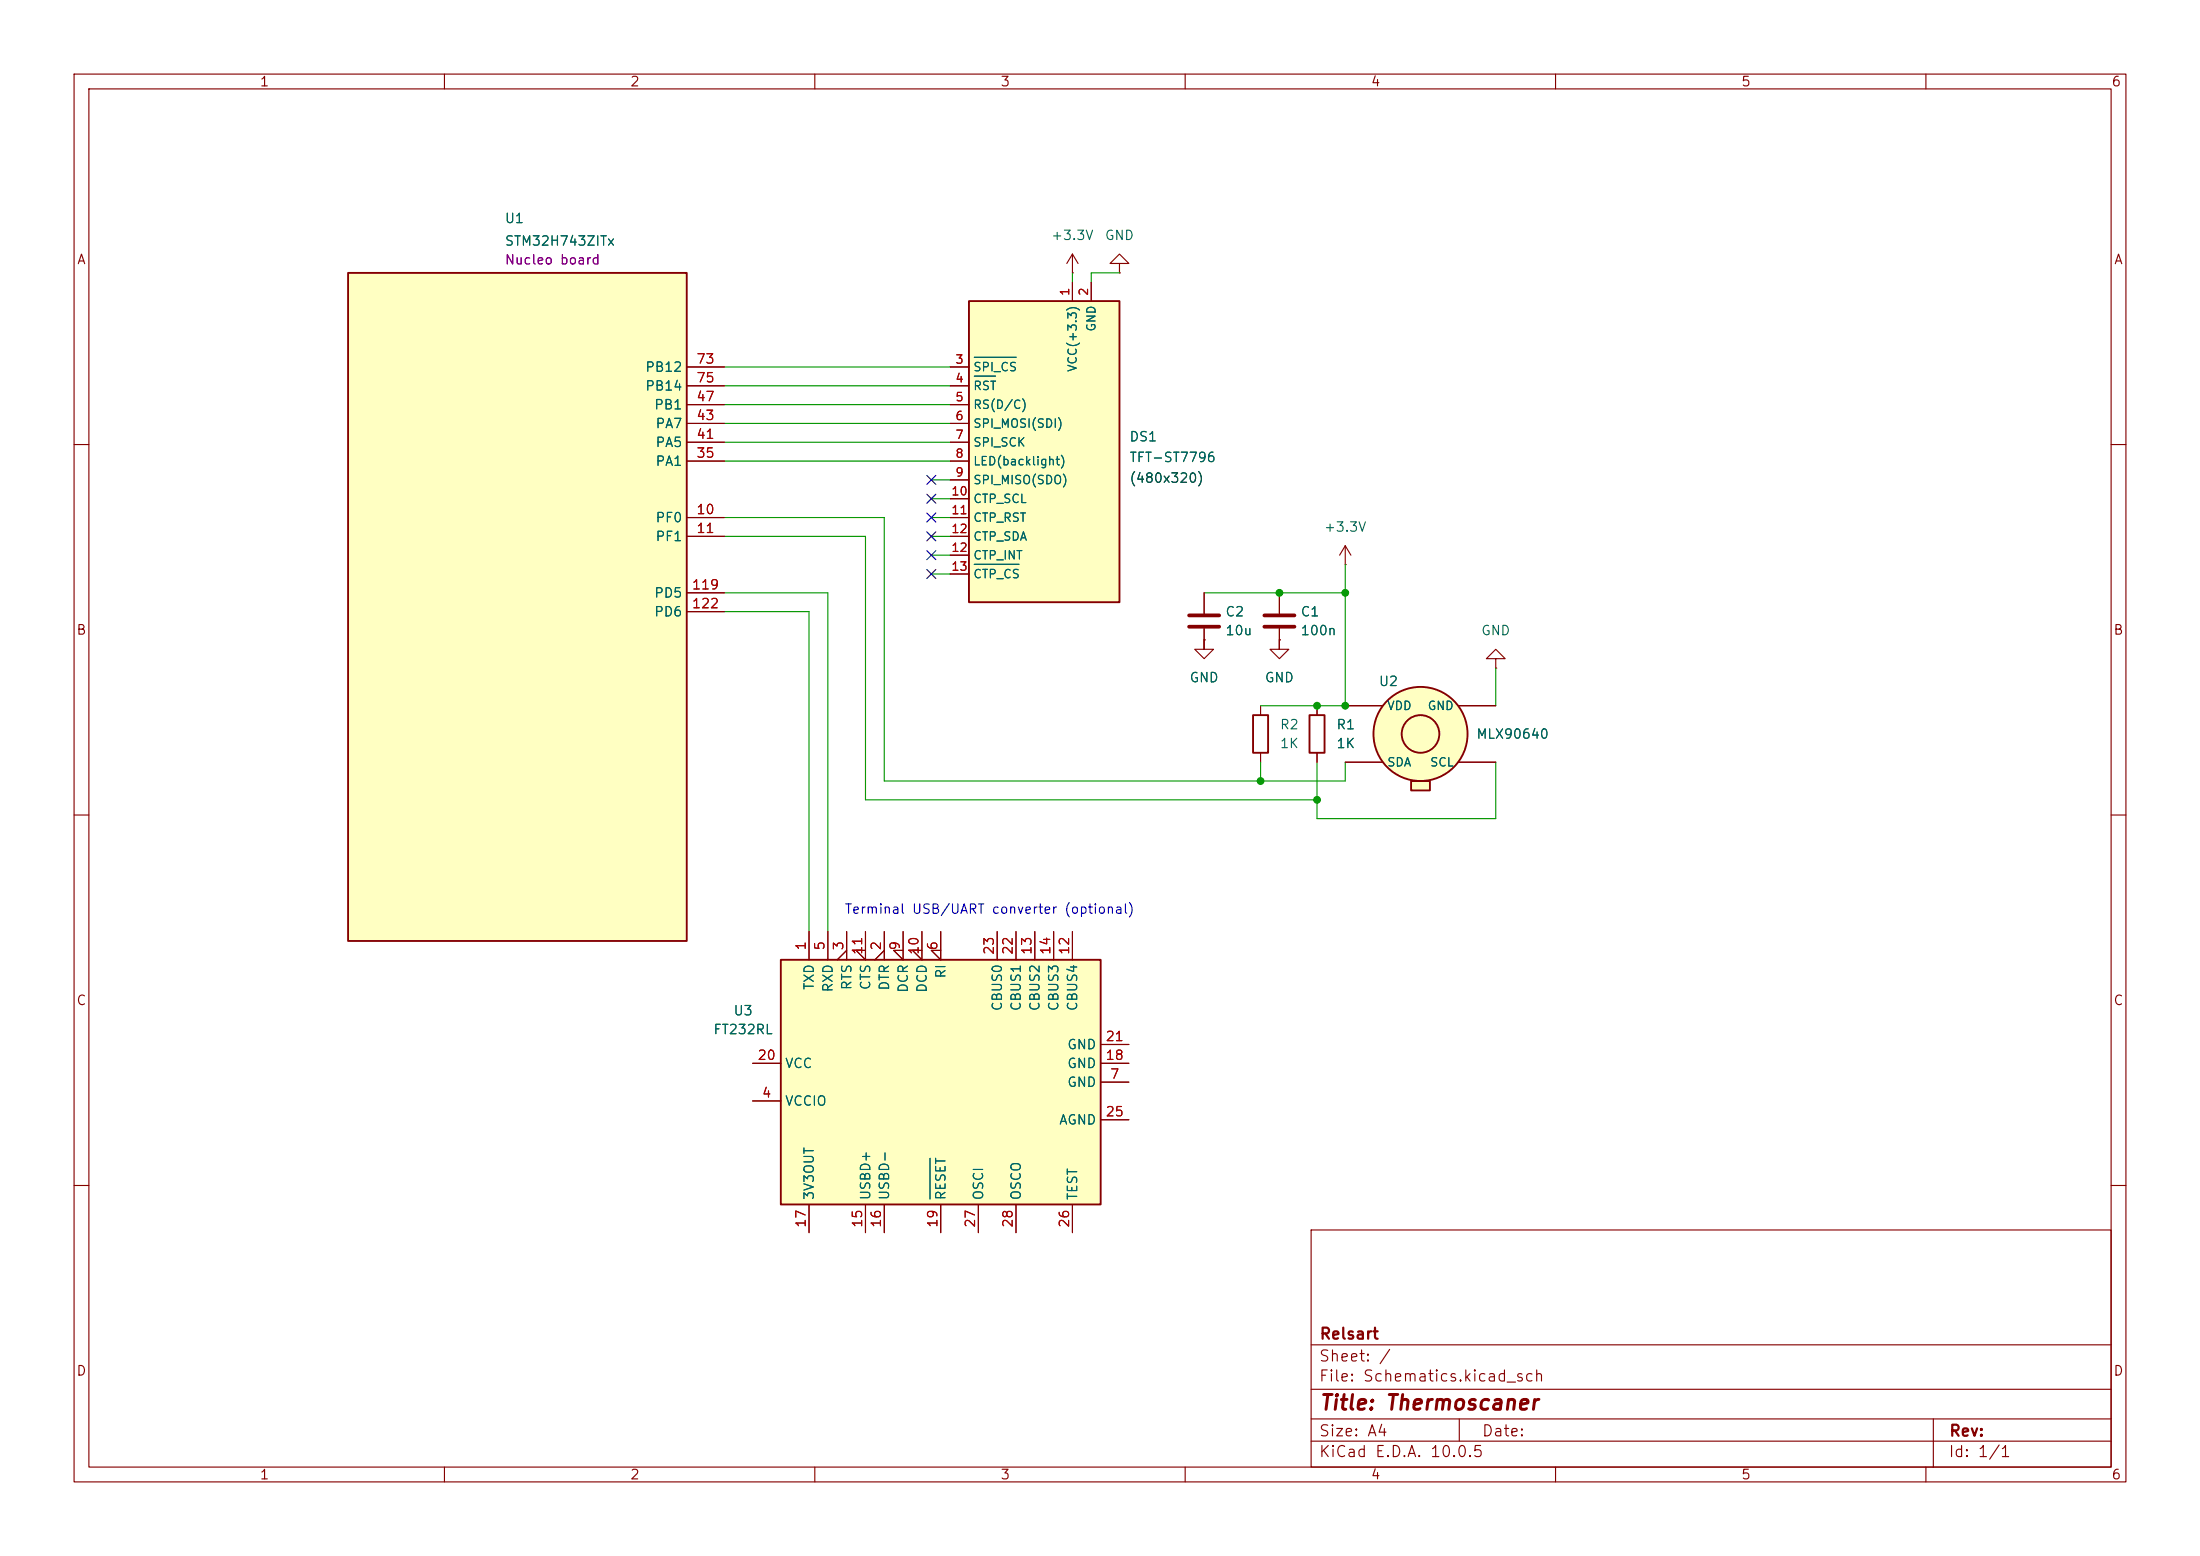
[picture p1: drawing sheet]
<svg xmlns="http://www.w3.org/2000/svg" width="297mm" height="210mm" viewBox="0 0 297 210" stroke-linecap="round" stroke-linejoin="round" font-family="sans-serif">
<g fill="none" stroke="#840000" stroke-width=".15">
<path d="M10 10h277v190h-277zM12 12h273v186h-273zM60 10v2M110 10v2M160 10v2M210 10v2M260 10v2M144.8 36.8h.1M144.8 34.3l-.8 1.3M144.8 34.3l.7 1.3M144.8 34.3v2.5M151.1 35.6h1.3l-1.3-1.3-1.2 1.3h1.2v1.2"/>
<path d="M151.1 36.8h.1M10 60h2M181.6 76.2h.1M181.6 73.7l-.8 1.2M181.6 73.7l.8 1.2M181.6 73.7v2.5M285 60h2M170.2 95.3v1.2M172.7 84.8v2.8h-1.3l1.3 1.3 1.3-1.3h-1.3v-1.2M172.7 86.4h.1M172.7 80v2.8M10 110h2"/>
<path d="M170.2 101.6v1.3M285 110h2M10 160h2M177 166h108v32h-108zM285 160h2M60 198v2M110 198v2M160 198v2M177 194.5h108M177 191.5h108M177 187.5h108M177 181.5h108"/>
<path d="M197 191.5v3M210 198v2M260 198v2M261 191.5v6.5"/>
</g>
<path d="M169.2 96.5h2v5.1h-2z" fill="none" stroke="#840000" stroke-width=".25"/>
<path d="M170.7 83.1h4.1M170.7 84.6h4.1" fill="none" stroke="#840000" stroke-width=".51"/>
<path d="M105.4 129.5h43.2v33.1h-43.2z" fill="#ffffc2"/>
<path d="M105.4 129.5h43.2v33.1h-43.2z" fill="none" stroke="#840000" stroke-width=".25"/>
<g fill="none" stroke="#840000" stroke-width=".15">
<path d="M109.2 125.7v3.8M111.8 125.7v3.8M114.3 125.7v3.8M114.3 128.3l-1.3 1.2M116.8 125.7v3.8l-1.2-1.2h1.2M119.4 125.7v3.8M119.4 128.3l-1.3 1.2M121.9 125.7v3.8l-1.3-1.2h1.3M124.5 125.7v3.8l-1.3-1.2h1.3M127 125.7v3.8l-1.3-1.2h1.3M134.6 125.7v3.8M137.2 125.7v3.8"/>
<path d="M139.7 125.7v3.8M142.2 125.7v3.8M144.8 125.7v3.8M101.6 148.6h3.8M101.6 143.5h3.8M148.6 146.1h3.8M148.6 143.5h3.8M148.6 141h3.8M148.6 151.1h3.8M109.2 162.6v3.8M116.8 162.6v3.8M119.4 162.6v3.8"/>
<path d="M127 162.6v3.8M132.1 162.6v3.8M137.2 162.6v3.8M144.8 162.6v3.8"/>
</g>
<path d="M125.6 156.3v5.5" fill="none" stroke="#006464" stroke-width=".15"/>
<path d="M47 36.8h45.7v90.2h-45.7z" fill="#ffffc2"/>
<path d="M47 36.8h45.7v90.2h-45.7z" fill="none" stroke="#840000" stroke-width=".25"/>
<path d="M92.7 59.7h5.1M92.7 57.2h5.1M92.7 54.6h5.1M92.7 49.5h5.1M92.7 52.1h5.1M92.7 69.9h5.1M92.7 72.4h5.1M92.7 62.2h5.1M92.7 80h5.1M92.7 82.6h5.1" fill="none" stroke="#840000" stroke-width=".15"/>
<path d="M190.5 105.4h2.5v1.3h-2.5z" fill="#ffffc2"/>
<circle cx="191.8" cy="99.1" r="6.3" fill="#ffffc2" stroke="#ffffc2" stroke-width=".14"/>
<g fill="none" stroke="#840000" stroke-width=".25">
<path d="M176.8 96.5h2v5.1h-2zM190.5 105.4h2.5v1.3h-2.5z"/>
<circle cx="191.8" cy="99.1" r="6.3"/>
<circle cx="191.8" cy="99.1" r="2.54"/>
</g>
<path d="M177.8 95.3v1.2M181.6 95.3h5.1M196.8 95.3h5.1M201.9 88.9h1.3l-1.3-1.3-1.2 1.3h1.2v1.3M201.9 90.2h.1M177.8 101.6v1.3M181.6 102.9h5.1M196.8 102.9h5.1" fill="none" stroke="#840000" stroke-width=".15"/>
<path d="M130.8 40.6h20.3v40.7h-20.3z" fill="#ffffc2"/>
<path d="M130.8 40.6h20.3v40.7h-20.3z" fill="none" stroke="#840000" stroke-width=".25"/>
<g fill="none" stroke="#840000" stroke-width=".15">
<path d="M144.8 38.1v2.5M147.3 38.1v2.5M92.7 49.5h5.1M92.7 52.1h5.1M92.7 54.6h5.1M92.7 57.2h5.1M92.7 59.7h5.1M128.3 49.5h2.5M128.3 52.1h2.5M128.3 54.6h2.5M128.3 57.2h2.5M128.3 59.7h2.5"/>
<path d="M92.7 62.2h5.1M92.7 69.9h5.1M92.7 72.4h5.1M128.3 62.2h2.5M128.3 64.8h2.5M128.3 67.3h2.5M128.3 69.9h2.5M128.3 72.4h2.5M128.3 74.9h2.5M128.3 77.5h2.5M92.7 80h5.1M92.7 82.6h5.1"/>
<path d="M162.6 84.8v2.8h-1.3l1.3 1.3 1.2-1.3h-1.2v-1.2M162.6 86.4h.1M162.6 80v2.8M172.7 86.4h.1M172.7 80v2.8M172.7 84.8v2.8M177.8 95.3v1.2M181.6 95.3h5.1M196.8 95.3h5.1M177.8 101.6v1.3M181.6 102.9h5.1M196.8 102.9h5.1"/>
<path d="M109.2 125.7v3.8M111.8 125.7v3.8M114.3 125.7v3.8M114.3 128.3l-1.3 1.2M116.8 125.7v3.8l-1.2-1.2h1.2M119.4 125.7v3.8M119.4 128.3l-1.3 1.2M121.9 125.7v3.8l-1.3-1.2h1.3M124.5 125.7v3.8l-1.3-1.2h1.3M127 125.7v3.8l-1.3-1.2h1.3M134.6 125.7v3.8M137.2 125.7v3.8"/>
<path d="M139.7 125.7v3.8M142.2 125.7v3.8M144.8 125.7v3.8M101.6 148.6h3.8M101.6 143.5h3.8M148.6 146.1h3.8M148.6 143.5h3.8M148.6 141h3.8M148.6 151.1h3.8M109.2 162.6v3.8M116.8 162.6v3.8M119.4 162.6v3.8"/>
<path d="M127 162.6v3.8M132.1 162.6v3.8M137.2 162.6v3.8M144.8 162.6v3.8"/>
</g>
<path d="M131.5 48.2h5.7M131.5 50.8h2.9M131.5 76.2h6.1M125.6 156.3v5.5" fill="none" stroke="#006464" stroke-width=".15"/>
<path d="M160.5 83.1h4.1M160.5 84.6h4.1" fill="none" stroke="#840000" stroke-width=".51"/>
<g fill="none" stroke="#009600" stroke-width=".15">
<path d="M144.8 36.8v1.3M151.1 36.8h-3.8v1.3M97.8 59.7h30.5M97.8 49.5h30.5M97.8 57.2h30.5M97.8 52.1h30.5M97.8 54.6h30.5M97.8 72.4h19v35.6h61M97.8 69.9h21.6v35.5h62.2v-2.5M97.8 62.2h30.5M125.7 69.9h2.6M125.7 72.4h2.6"/>
<path d="M125.7 64.8h2.6M125.7 67.3h2.6M125.7 77.5h2.6M125.7 74.9h2.6M181.6 76.2v19.1h-11.4M97.8 80h14v45.7M97.8 82.6h11.4v43.1M162.6 80h19M162.6 86.4v1.2M172.7 86.4v1.2M201.9 90.2v5.1M170.2 102.9v2.5"/>
<path d="M177.8 102.9v7.6h24.1v-7.6"/>
</g>
<path d="M125.1 66.7l1.2 1.2M125.1 69.2l1.2 1.3M125.1 64.2l1.2 1.2M125.1 76.9l1.2 1.2M125.1 74.3l1.2 1.2M125.1 71.8l1.2 1.2M126.3 66.7l-1.2 1.2M126.3 69.2l-1.2 1.3M126.3 64.2l-1.2 1.2M126.3 76.9l-1.2 1.2M126.3 74.3l-1.2 1.2M126.3 71.8l-1.2 1.2" fill="none" stroke="#000084" stroke-width=".15"/>
<g fill="#009600" stroke="#009600" stroke-width=".14">
<circle cx="177.8" cy="95.3" r=".46"/>
<circle cx="181.6" cy="95.3" r=".46"/>
<circle cx="177.8" cy="108" r=".46"/>
<circle cx="181.6" cy="80" r=".46"/>
<circle cx="172.7" cy="80" r=".46"/>
<circle cx="170.2" cy="105.4" r=".46"/>
</g>
<text font-size="2" fill="#840000" x="178" y="190.8">Title: Thermoscaner</text>
<g font-size="1.5" fill="#840000">
<text x="178" y="184.1">Sheet: /</text>
<text x="178" y="181.1">Relsart</text>
<text x="178" y="186.8">File: Schematics.kicad_sch</text>
<text x="178" y="197">KiCad E.D.A. 10.0.5</text>
<text x="178" y="194.2">Size: A4</text>
<text x="200" y="194.2">Date:</text>
<text x="263" y="197">Id: 1/1</text>
<text x="263" y="194.2">Rev:</text>
</g>
<g font-size="1.3" fill="#840000">
<text x="35" y="12">1</text>
<text x="85" y="12">2</text>
<text x="135" y="12">3</text>
<text x="185" y="12">4</text>
<text x="235" y="12">5</text>
<text x="285" y="12">6</text>
<text x="10.3" y="36">A</text>
<text x="285.3" y="36">A</text>
<text x="10.2" y="86">B</text>
<text x="285.2" y="86">B</text>
<text x="10.2" y="136">C</text>
<text x="285.2" y="136">C</text>
<text x="10.2" y="186">D</text>
<text x="285.2" y="186">D</text>
<text x="35" y="200">1</text>
<text x="85" y="200">2</text>
<text x="135" y="200">3</text>
<text x="185" y="200">4</text>
<text x="235" y="200">5</text>
<text x="285" y="200">6</text>
</g>
<g font-size="1.3" fill="#006464">
<text x="68.1" y="30.4">U1</text>
<text x="68.1" y="33.5">STM32H743ZITx</text>
<text x="141.8" y="32.7">+3.3V</text>
<text x="149.1" y="32.7">GND</text>
<text x="87" y="50.5">PB12</text>
<text x="87" y="53">PB14</text>
<text x="88.2" y="55.6">PB1</text>
<text x="88.4" y="58.1">PA7</text>
<text x="152.4" y="59.9">DS1</text>
<text x="88.4" y="63.2">PA1</text>
<text x="88.4" y="60.7">PA5</text>
<text x="152.4" y="62.7">TFT-ST7796</text>
<text x="88.4" y="70.8">PF0</text>
<text x="88.4" y="73.4">PF1</text>
<text x="178.6" y="72.1">+3.3V</text>
<text x="88.2" y="81">PD5</text>
<text x="88.2" y="83.5">PD6</text>
<text x="165.3" y="83.5">C2</text>
<text x="175.5" y="83.5">C1</text>
<text x="165.3" y="86.1">10u</text>
<text x="175.5" y="86.1">100n</text>
<text x="199.9" y="86.1">GND</text>
<text x="160.5" y="92.4">GND</text>
<text x="170.7" y="92.4">GND</text>
<text x="186.1" y="92.9">U2</text>
<text x="172.7" y="98.8">R2</text>
<text x="172.7" y="101.3">1K</text>
<text x="180.3" y="98.8">R1</text>
<text x="180.3" y="101.3">1K</text>
<text x="199.2" y="100">MLX90640</text>
<text x="98.9" y="137.4">U3</text>
<text x="110.2" y="133.7" transform="rotate(-90 110.2 133.7)">TXD</text>
<text x="112.7" y="134" transform="rotate(-90 112.7 134)">RXD</text>
<text x="115.3" y="133.7" transform="rotate(-90 115.3 133.7)">RTS</text>
<text x="117.8" y="133.7" transform="rotate(-90 117.8 133.7)">CTS</text>
<text x="120.3" y="133.8" transform="rotate(-90 120.3 133.8)">DTR</text>
<text x="122.9" y="134.1" transform="rotate(-90 122.9 134.1)">DCR</text>
<text x="125.4" y="134.1" transform="rotate(-90 125.4 134.1)">DCD</text>
<text x="128" y="132.2" transform="rotate(-90 128 132.2)">RI</text>
<text x="135.6" y="136.6" transform="rotate(-90 135.6 136.6)">CBUS0</text>
<text x="138.1" y="136.6" transform="rotate(-90 138.1 136.6)">CBUS1</text>
<text x="140.7" y="136.6" transform="rotate(-90 140.7 136.6)">CBUS2</text>
<text x="143.2" y="136.6" transform="rotate(-90 143.2 136.6)">CBUS3</text>
<text x="145.7" y="136.6" transform="rotate(-90 145.7 136.6)">CBUS4</text>
<text x="96.2" y="139.9">FT232RL</text>
<text x="144" y="141.9">GND</text>
<text x="105.9" y="149.6">VCCIO</text>
<text x="105.9" y="144.5">VCC</text>
<text x="144" y="147">GND</text>
<text x="144" y="144.5">GND</text>
<text x="142.9" y="152.1">AGND</text>
<text x="110.2" y="162.1" transform="rotate(-90 110.2 162.1)">3V3OUT</text>
<text x="117.8" y="162.1" transform="rotate(-90 117.8 162.1)">USBD+</text>
<text x="120.3" y="162.1" transform="rotate(-90 120.3 162.1)">USBD-</text>
<text x="128" y="162.1" transform="rotate(-90 128 162.1)">RESET</text>
<text x="133" y="162.1" transform="rotate(-90 133 162.1)">OSCI</text>
<text x="138.1" y="162.1" transform="rotate(-90 138.1 162.1)">OSCO</text>
<text x="145.7" y="162.1" transform="rotate(-90 145.7 162.1)">TEST</text>
</g>
<text font-size="1.3" fill="#840084" x="68.1" y="36">Nucleo board</text>
<g font-size="1.3" fill="#a90000">
<text x="93.9" y="49.4">73</text>
<text x="93.9" y="51.9">75</text>
<text x="93.9" y="59.6">41</text>
<text x="93.9" y="57">43</text>
<text x="93.9" y="54.5">47</text>
<text x="93.9" y="62.1">35</text>
<text x="93.9" y="69.7">10</text>
<text x="93.9" y="72.3">11</text>
<text x="93.3" y="79.9">119</text>
<text x="93.3" y="82.4">122</text>
<text x="109.1" y="128.4" transform="rotate(-90 109.1 128.4)">1</text>
<text x="111.6" y="128.4" transform="rotate(-90 111.6 128.4)">5</text>
<text x="114.2" y="128.4" transform="rotate(-90 114.2 128.4)">3</text>
<text x="116.7" y="129" transform="rotate(-90 116.7 129)">11</text>
<text x="119.2" y="128.4" transform="rotate(-90 119.2 128.4)">2</text>
<text x="121.8" y="128.4" transform="rotate(-90 121.8 128.4)">9</text>
<text x="124.3" y="129" transform="rotate(-90 124.3 129)">10</text>
<text x="126.9" y="128.4" transform="rotate(-90 126.9 128.4)">6</text>
<text x="134.5" y="129" transform="rotate(-90 134.5 129)">23</text>
<text x="137" y="129" transform="rotate(-90 137 129)">22</text>
<text x="139.6" y="129" transform="rotate(-90 139.6 129)">13</text>
<text x="142.1" y="129" transform="rotate(-90 142.1 129)">14</text>
<text x="144.6" y="129" transform="rotate(-90 144.6 129)">12</text>
<text x="102.2" y="143.4">20</text>
<text x="149.2" y="143.4">18</text>
<text x="149.2" y="140.8">21</text>
<text x="102.8" y="148.5">4</text>
<text x="149.8" y="145.9">7</text>
<text x="149.2" y="151">25</text>
<text x="109.1" y="165.8" transform="rotate(-90 109.1 165.8)">17</text>
<text x="116.7" y="165.8" transform="rotate(-90 116.7 165.8)">15</text>
<text x="119.2" y="165.8" transform="rotate(-90 119.2 165.8)">16</text>
<text x="126.9" y="165.8" transform="rotate(-90 126.9 165.8)">19</text>
<text x="131.9" y="165.8" transform="rotate(-90 131.9 165.8)">27</text>
<text x="137" y="165.8" transform="rotate(-90 137 165.8)">28</text>
<text x="144.6" y="165.8" transform="rotate(-90 144.6 165.8)">26</text>
</g>
<text font-size="1.3" fill="#004848" x="152.4" y="65.5">(480x320)</text>
<text font-size="1.3" fill="#0000c2" x="113.9" y="123.6">Terminal USB/UART converter (optional)</text>
<g font-size="1.1" fill="#a90000">
<text x="144.6" y="40" transform="rotate(-90 144.6 40)">1</text>
<text x="147.2" y="40" transform="rotate(-90 147.2 40)">2</text>
<text x="128.9" y="49.4">3</text>
<text x="128.9" y="51.9">4</text>
<text x="128.9" y="54.5">5</text>
<text x="128.9" y="57">6</text>
<text x="128.9" y="59.5">7</text>
<text x="128.9" y="62.1">8</text>
<text x="128.9" y="64.6">9</text>
<text x="128.3" y="67.2">10</text>
<text x="128.3" y="69.7">11</text>
<text x="128.3" y="72.2">12</text>
<text x="128.3" y="74.8">12</text>
<text x="128.3" y="77.3">13</text>
</g>
<g font-size="1.1" fill="#006464">
<text x="148.2" y="44.8" transform="rotate(-90 148.2 44.8)">GND</text>
<text x="131.3" y="50.4">SPI_CS</text>
<text x="131.3" y="52.9">RST</text>
<text x="145.6" y="50.3" transform="rotate(-90 145.6 50.3)">VCC(+3.3)</text>
<text x="131.3" y="55.5">RS(D/C)</text>
<text x="131.3" y="58">SPI_MOSI(SDI)</text>
<text x="131.3" y="60.6">SPI_SCK</text>
<text x="131.3" y="63.1">LED(backlight)</text>
<text x="131.3" y="65.6">SPI_MISO(SDO)</text>
<text x="131.3" y="68.2">CTP_SCL</text>
<text x="131.3" y="70.7">CTP_RST</text>
<text x="131.3" y="73.3">CTP_SDA</text>
<text x="131.3" y="75.8">CTP_INT</text>
<text x="131.3" y="78.3">CTP_CS</text>
<text x="187.2" y="96.1">VDD</text>
<text x="192.6" y="96.1">GND</text>
<text x="187.2" y="103.7">SDA</text>
<text x="193" y="103.7">SCL</text>
</g>
</svg>
